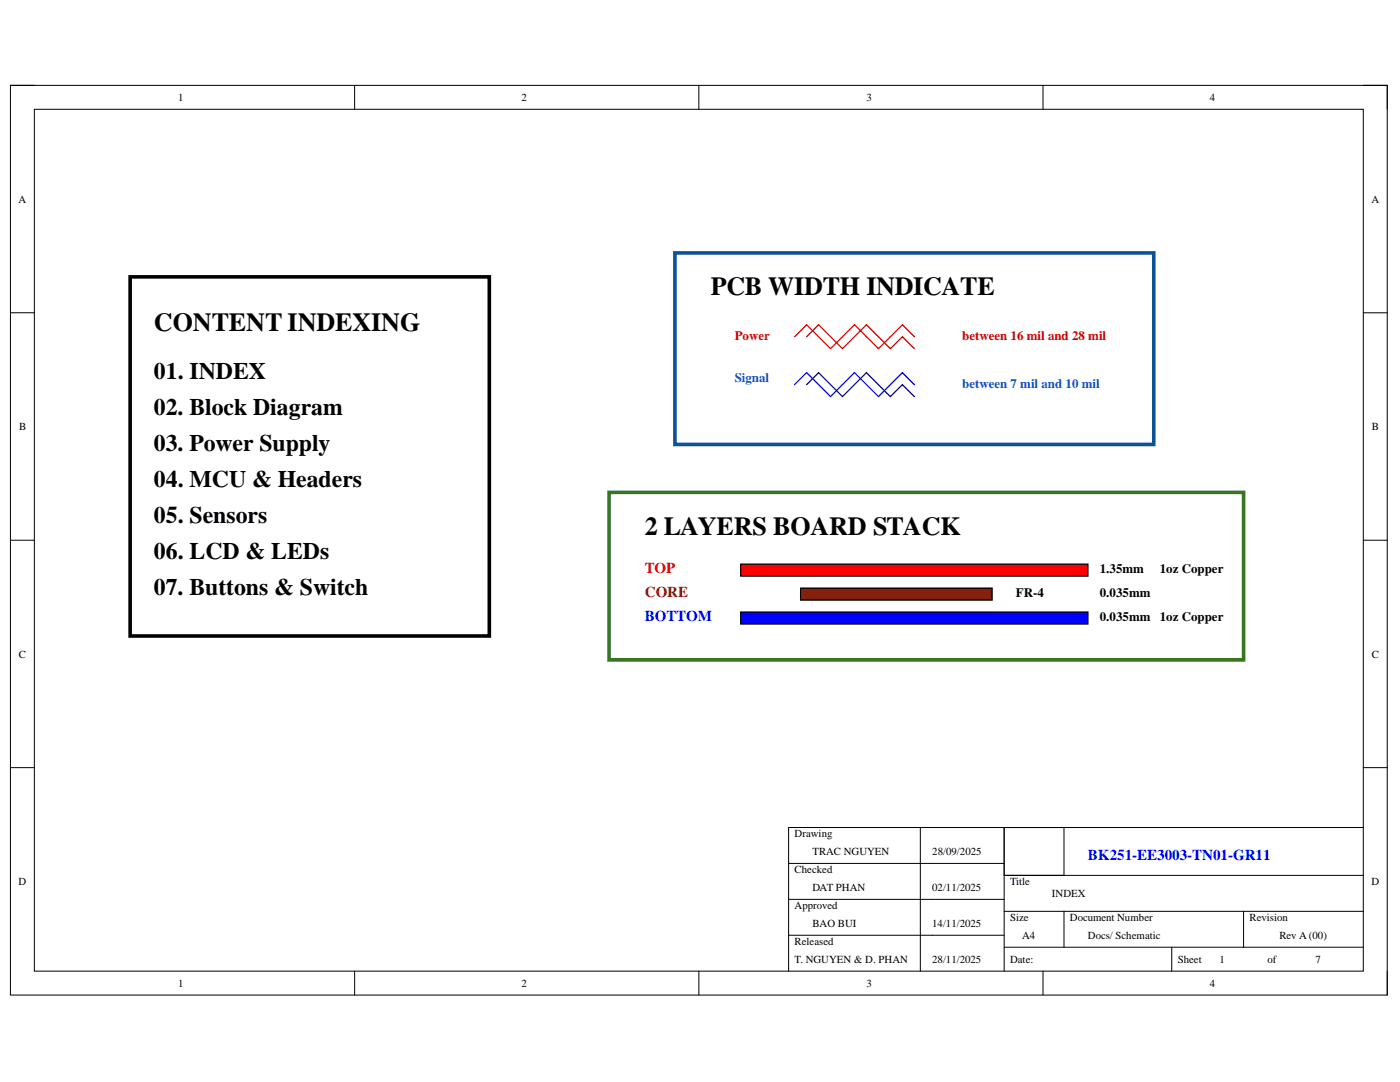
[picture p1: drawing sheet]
<svg xmlns="http://www.w3.org/2000/svg" width="279mm" height="216mm" viewBox="0 0 279 216" stroke-linecap="round" stroke-linejoin="round" font-family="sans-serif">
<path d="M2.1 17h274.8v181.6h-274.8z" fill="none" stroke="#000" stroke-width=".2"/>
<path d="M6.9 21.8h265.2v172h-265.2z" fill-rule="evenodd" fill="#fff"/>
<g fill="none" stroke="#000" stroke-width=".2">
<path d="M2.1 17h4.8M70.8 17v4.8M139.5 17v4.8M208.2 17v4.8M272.1 17h4.8v4.8M6.9 21.8h265.2v172h-265.2zM2.1 62.4h4.8M272.1 62.4h4.8M2.1 107.8h4.8M272.1 107.8h4.8M2.1 153.2h4.8M272.1 153.2h4.8"/>
<path d="M70.8 193.8v4.8M139.5 193.8v4.8M208.2 193.8v4.8M276.9 193.8v4.8"/>
</g>
<path d="M26 55.2h71.7v71.7h-71.7z" fill="none" stroke="#000" stroke-width=".72"/>
<path d="M121.6 98.2h126.6v33.5h-126.6z" fill="none" stroke="#38761d" stroke-width=".72"/>
<path d="M134.7 50.5h95.6v38.2h-95.6z" fill="none" stroke="#0b5394" stroke-width=".72"/>
<path d="M147.8 112.6h69.3v2.4h-69.3z" fill-rule="evenodd" fill="#f00"/>
<path d="M147.8 112.6h69.3v2.4h-69.3z" fill="none" stroke="#000" stroke-width=".25"/>
<path d="M159.8 117.4h38.2v2.3h-38.2z" fill-rule="evenodd" fill="#85200c"/>
<path d="M159.8 117.4h38.2v2.3h-38.2z" fill="none" stroke="#000" stroke-width=".25"/>
<path d="M147.8 122.1h69.3v2.4h-69.3z" fill-rule="evenodd" fill="#00f"/>
<path d="M147.8 122.1h69.3v2.4h-69.3z" fill="none" stroke="#000" stroke-width=".25"/>
<path d="M158.6 67.2l2.4-2.4 4.7 4.8 4.8-4.8 4.8 4.8 4.8-4.8 2.4 2.4" fill="none" stroke="#f00" stroke-width=".25"/>
<path d="M158.6 76.7l2.4-2.3 4.7 4.7 4.8-4.7 4.8 4.7 4.8-4.7 2.4 2.3" fill="none" stroke="#00f" stroke-width=".25"/>
<path d="M161 67.2l2.4-2.4 4.7 4.8 4.8-4.8 4.8 4.8 2.4-2.4 2.4 2.4" fill="none" stroke="#c00" stroke-width=".25"/>
<path d="M161 76.7l2.4-2.3 4.7 4.7 4.8-4.7 4.8 4.7 2.4-2.4 2.4 2.4" fill="none" stroke="#000080" stroke-width=".25"/>
<path d="M200.4 165.1h11.9v9.6h-11.9z" fill-rule="evenodd" fill="#fff"/>
<g fill="none" stroke="#000" stroke-width=".2">
<path d="M157.4 172.3h43M157.4 179.5h43M183.7 165.1v28.7M200.4 165.1h11.9v9.6h-11.9zM200.4 165.1v28.7M200.4 174.7h71.7M272.1 165.1h-114.7v28.7M157.4 186.6h43M200.4 181.8h71.7M200.4 189h71.7M212.3 181.8v7.2M233.8 189v4.8"/>
<path d="M248.2 181.8v7.2"/>
</g>
<g font-size="5.2">
<text x="141.9" y="58.9">PCB WIDTH INDICATE</text>
<text x="30.7" y="66">CONTENT INDEXING</text>
<text x="128.7" y="106.7">2 LAYERS BOARD STACK</text>
</g>
<g font-size="4.7">
<text x="30.7" y="75.7">01. INDEX</text>
<text x="30.7" y="82.9">02. Block Diagram</text>
<text x="30.7" y="90">03. Power Supply</text>
<text x="30.7" y="97.2">04. MCU &amp; Headers</text>
<text x="30.7" y="104.4">05. Sensors</text>
<text x="30.7" y="111.6">06. LCD &amp; LEDs</text>
<text x="30.7" y="118.7">07. Buttons &amp; Switch</text>
</g>
<text font-size="3" fill="#f00" x="128.7" y="114.3">TOP</text>
<text font-size="3" fill="#85200c" x="128.7" y="119.1">CORE</text>
<g font-size="3" fill="#00f">
<text x="128.7" y="123.9">BOTTOM</text>
<text x="217.1" y="171.6">BK251-EE3003-TN01-GR11</text>
</g>
<g font-size="2.6" fill="#c00">
<text x="146.6" y="67.8">Power</text>
<text x="192" y="67.8">between 16 mil and 28 mil</text>
</g>
<g font-size="2.6" fill="#15c">
<text x="146.6" y="76.2">Signal</text>
<text x="192" y="77.4">between 7 mil and 10 mil</text>
</g>
<g font-size="2.6">
<text x="202.8" y="119.2">FR-4</text>
<text x="219.5" y="119.2">0.035mm</text>
<text x="219.5" y="114.4">1.35mm</text>
<text x="231.5" y="114.4">1oz Copper</text>
<text x="219.5" y="123.9">0.035mm</text>
<text x="231.5" y="123.9">1oz Copper</text>
</g>
<g font-size="2.2">
<text x="35.6" y="20.1">1</text>
<text x="104.1" y="20.1">2</text>
<text x="172.9" y="20.1">3</text>
<text x="241.5" y="20.1">4</text>
<text x="3.7" y="40.4">A</text>
<text x="273.7" y="40.4">A</text>
<text x="3.8" y="85.8">B</text>
<text x="273.8" y="85.8">B</text>
<text x="3.8" y="131.2">C</text>
<text x="273.8" y="131.2">C</text>
<text x="158.6" y="167">Drawing</text>
<text x="162.1" y="170.6">TRAC NGUYEN</text>
<text x="186.1" y="170.6">28/09/2025</text>
<text x="3.7" y="176.6">D</text>
<text x="158.6" y="174.2">Checked</text>
<text x="162.1" y="177.8">DAT PHAN</text>
<text x="186.1" y="177.8">02/11/2025</text>
<text x="201.6" y="176.6">Title</text>
<text x="209.9" y="179">INDEX</text>
<text x="273.7" y="176.6">D</text>
<text x="158.6" y="181.4">Approved</text>
<text x="162.1" y="184.9">BAO BUI</text>
<text x="186.1" y="184.9">14/11/2025</text>
<text x="201.6" y="183.8">Size</text>
<text x="213.5" y="183.8">Document Number</text>
<text x="249.4" y="183.8">Revision</text>
<text x="158.6" y="188.5">Released</text>
<text x="204" y="187.3">A4</text>
<text x="217.1" y="187.3">Docs/ Schematic</text>
<text x="255.3" y="187.3">Rev A(00)</text>
<text x="35.6" y="196.9">1</text>
<text x="104.1" y="196.9">2</text>
<text x="158.6" y="192.1">T. NGUYEN &amp; D. PHAN</text>
<text x="172.9" y="196.9">3</text>
<text x="186.1" y="192.1">28/11/2025</text>
<text x="201.6" y="192.1">Date:</text>
<text x="235.1" y="192.1">Sheet</text>
<text x="241.5" y="196.9">4</text>
<text x="243.4" y="192.1">1</text>
<text x="252.9" y="192.1">of</text>
<text x="262.5" y="192.1">7</text>
</g>
</svg>
